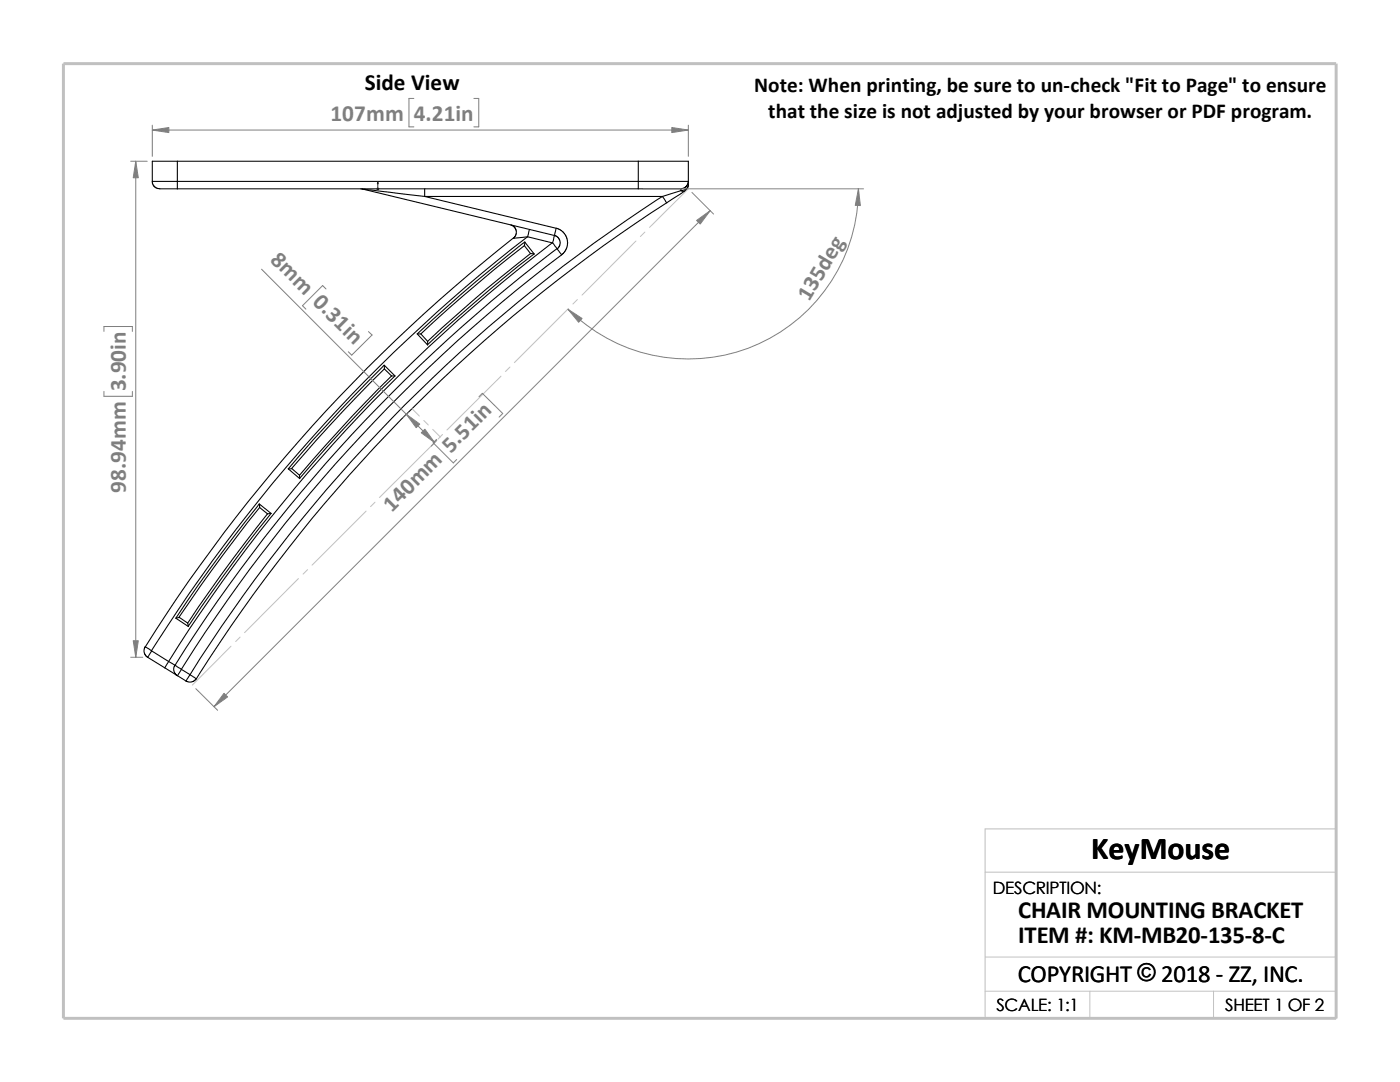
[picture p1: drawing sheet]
<svg xmlns="http://www.w3.org/2000/svg" width="279mm" height="216mm" viewBox="0 0 279 216" stroke-linecap="round" stroke-linejoin="round" font-family="sans-serif">
<g fill="none" stroke="#c0c0c0" stroke-width=".2">
<path d="M137.4 37.7l-7.8 7.7M115.2 59.8l-.9 .9M126.9 48.1l-10.7 10.8M128.7 46.3l-.9 .9M100 75.1l-10.8 10.7M101.8 73.2l-.9 .9M113.5 61.6l-10.8 10.7M82.2 81.5l1.5 1.5M84.6 83.9l.9 .9M86.4 85.7l1.5 1.5M86.5 88.5l-10.8 10.8M88.3 86.7l-.9 .9"/>
<path d="M59.6 115.4l-10.8 10.8M61.4 113.7l-.9 .9M73.1 102l-10.8 10.8M74.8 100.2l-.8 .9M46.1 128.9l-7.7 7.8M47.9 127.1l-.9 .9M196.6 174h70.1M196.6 197.8h70.1M196.6 191h70.1M217.5 197.8v5.4M242.2 197.8v5.4M26.8 203.2h239.9v-37.8h-70.1v37.8"/>
</g>
<path d="M12.7 12.7h254v190.5h-254z" fill="none" stroke="#c0c0c0" stroke-width=".59"/>
<g fill="none" stroke="#000" stroke-width=".21">
<path d="M30.4 36.2h5M30.4 36.2v.3l.3 .6 .8 .5 3.9 .1M35.4 36.2v1.5M35.4 32.2h-5v4M35.4 32.2h92M35.4 36.2h92M35.4 32.2v4M35.4 37.7h92M72 37.7h.3M72.3 37.7l38.4 9.3M72.3 37.7l12.5 1.5M84.8 39.2h47.4"/>
<path d="M84.8 39.2l26.2 6.4M84.8 37.7v1.5M127.4 37.7h8.5M127.4 32.2v4M127.4 36.2v1.5M127.4 36.2h10M127.4 32.2h10v4M132.2 39.2l.9 1.3M132.2 39.2a309.9 309.9 0 0 0-94.3 95.4M135.9 37.7v.3M135.9 38l-3.7 1.2M135.9 38l.3 .2 .5-.1-3.6 2.4"/>
<path d="M137.4 36.2l-.4 .9-.4 .4-.7 .2M137.4 36.9a1.33 1.33 0 0 1-1.5 1.1M137.4 36.2v.7M137.4 36.9l-.2 .6-.5 .6M101.9 44.9l.8 .4 .3 .8v.8l-.5 .6 2.8-.3M102.4 47.5a321.1 321.1 0 0 0-73.4 81.6M104.6 49l-6.1 4.9-6 5.1-8.5 7.6M104.6 49l1.3 1.6M104.7 48.3l-.1 .7M104.7 48.3l1.9 2.4M104.7 48.3a293 293 0 0 0-21.4 18.3M105.3 47.2a320.1 320.1 0 0 0-75.1 82.6"/>
<path d="M105.3 47.2l5 1.3M105.7 45.8l-.4 1.4M105.9 50.6l-8.9 7.1-8.8 7.7-2.9 2.7M105.9 50.6l.7 .1M106.6 50.7a314.8 314.8 0 0 0-21.3 18.1M110.2 48.4a316.7 316.7 0 0 0-76.5 83.6M110.3 48.5l.9 1.2M110.7 47l.6 .3 .5 .8v.8l-.6 .8M110.7 47l-.4 1.5M111 45.6l.8 .2 .7 .6 .7 1.4 .1 .8-.2 1-.4 .6-.6 .6M111 45.6l-.3 1.4M111.2 49.6a313.7 313.7 0 0 0-76.3 83.2"/>
<path d="M111.2 49.7l.9 1.1M112.1 50.8a312.8 312.8 0 0 0-75.9 82.8M133.1 40.5a308.3 308.3 0 0 0-93.9 94.9M76.7 72.9a316.4 316.4 0 0 0-19.2 20.7M76.7 73.6l-8.2 8.4-10.3 11.5M76.7 73.6v-.7l2.1 2.1M76.7 73.6l1.4 1.4M78.1 75h.7M78.1 75l-8 8.2-10.3 11.6M78.8 75a310.1 310.1 0 0 0-19 20.5M83.3 66.6l2 2.2v-.7M83.3 66.6h.7"/>
<path d="M84 66.6l1.3 1.5M57.5 93.6l2.3 1.9v-.7M57.5 93.6l.8-.1 1.5 1.3M51.7 100.5a332.6 332.6 0 0 0-16.6 22.9M51.8 101.3v-.7l2.3 1.8M51.8 101.3l1.6 1.2M51.8 101.3l-7.2 9.3-4.6 6.3-4.3 6.2M53.4 102.5l-9.3 12.2-6.6 9.6M54.1 102.4l-.7 .1M54.1 102.4a337 337 0 0 0-16.6 22.6M29 129.1l1.3 .8M29 129.1l-.3 .5v.5l.3 .6 .5 .4"/>
<path d="M29.5 131.1l3.4 2.2M30.3 129.9l3.4 2.1M30.3 129.9l-.8 1.2M32.9 133.3l2.5 1.5M33.7 132l-.8 1.3M33.7 132l1.2 .8M34.9 132.8l1.3 .8M34.9 132.8l-.2 .5v.5l.2 .6 .5 .4M35.1 123.4l2.5 1.6-.1-.7M35.1 123.4l.7-.2 1.7 1.1M35.4 134.8l1.7 1.1M36.2 133.6l1.7 1"/>
<path d="M36.2 133.6l-.8 1.2M37.9 134.6l1.3 .8M37.9 134.6l-.8 1.3M39.2 135.4l-.5 .5-.6 .2-1-.2"/>
</g>
<path d="M75.4 36.3l.1 .4h-.2z" fill="#00f" stroke="#00f" stroke-width=".2"/>
<path d="M75.3 37.7h.3M75.3 37.5l.3 .3M75.4 37.7h.1M75.4 36.3v1.5M75.5 37.5l-.3 .3" fill="none" stroke="#00f" stroke-width=".2"/>
<g fill="none" stroke="#808080" stroke-width=".2">
<path d="M82.6 19.6h-1v5.7h1M94.6 19.6h.9v5.7h-.9M26.1 32.2h3.3M27.1 32.2v98.9M30.4 26h107M30.4 25v6.2M128.4 37.7h43.9M137.4 25v6.2M138.1 38.4l4.3 4.3M171.3 37.7a34 34 0 0 1-20.9 31.4 34 34 0 0 1-37-7.4M52.2 53.7l34.5 34.6M65.1 57.7l-.7-.7-4 4 .6 .7"/>
<path d="M141.7 42l-99 99M20.7 66.1v-.9h5.7v.9M20.7 78.1v1h5.7v-1M73.5 66.2l.8 .6-4.1 4.1-.7-.7M95.6 79.2l.7-.7 4 4-.7 .7M81.5 82.3l-1.1 1.1M87.1 87.7l-.7 .6 4.1 4.1 .6-.7M87.2 87.9l-1.1 1.1M26.1 131.1h2.4M39.1 137.4l4.3 4.3"/>
</g>
<g fill="#808080" stroke="#808080" stroke-width=".2">
<path d="M139 44l2.7-2-2 2.7z"/>
<path d="M44.7 138.3l.7 .8-2.7 1.9z"/>
<path d="M84.1 86.4l.7-.8 1.9 2.7z"/>
<path d="M81.1 82.7l2.7 1.9-.7 .7z"/>
<path d="M113.4 61.7l2.8 1.8-.7 .8z"/>
<path d="M171.3 37.7l.4 3.3h-1z"/>
<path d="M30.4 26l3.3-.6v1.1z"/>
<path d="M134.1 25.4l3.3 .6-3.3 .5z"/>
<path d="M27.1 32.2l.5 3.3h-1z"/>
<path d="M26.6 127.8h1l-.5 3.3z"/>
</g>
<text font-size="6.4" x="217.8" y="171.4">KeyMouse</text>
<g font-size="4.9">
<text x="203.2" y="183.2">CHAIR MOUNTING BRACKET</text>
<text x="203.2" y="188.1">ITEM #: KM-MB20-135-8-C</text>
<text x="203.1" y="195.9">COPYRIGHT © 2018 - ZZ, INC.</text>
<text x="227" y="195.8">©</text>
</g>
<text font-size="4.6" x="72.8" y="18">Side View</text>
<g font-size="4.6" fill="#808080">
<text x="66" y="24.1">107mm</text>
<text x="82.6" y="24.1">4.21in</text>
<text x="53.8" y="52.1" transform="rotate(45 53.8 52.1)">8mm 0.31in</text>
<text x="161.5" y="60.3" transform="rotate(-59 161.5 60.3)">135deg</text>
<text x="25.1" y="78.1" transform="rotate(-90 25.1 78.1)">3.90in</text>
<text x="25.1" y="98.3" transform="rotate(-90 25.1 98.3)">98.94mm</text>
<text x="78.2" y="102.3" transform="rotate(-45 78.2 102.3)">140mm 5.51in</text>
</g>
<g font-size="4.2">
<text x="150.5" y="18.4">Note: When printing, be sure to un-check &quot;Fit to Page&quot; to ensure</text>
<text x="153.3" y="23.6">that the size is not adjusted by your browser or PDF program.</text>
</g>
<g font-size="3.4">
<text x="198.2" y="178.5">DESCRIPTION:</text>
<text x="198.8" y="201.7">SCALE: 1:1</text>
<text x="244.5" y="201.7">SHEET 1 OF 2</text>
</g>
</svg>
